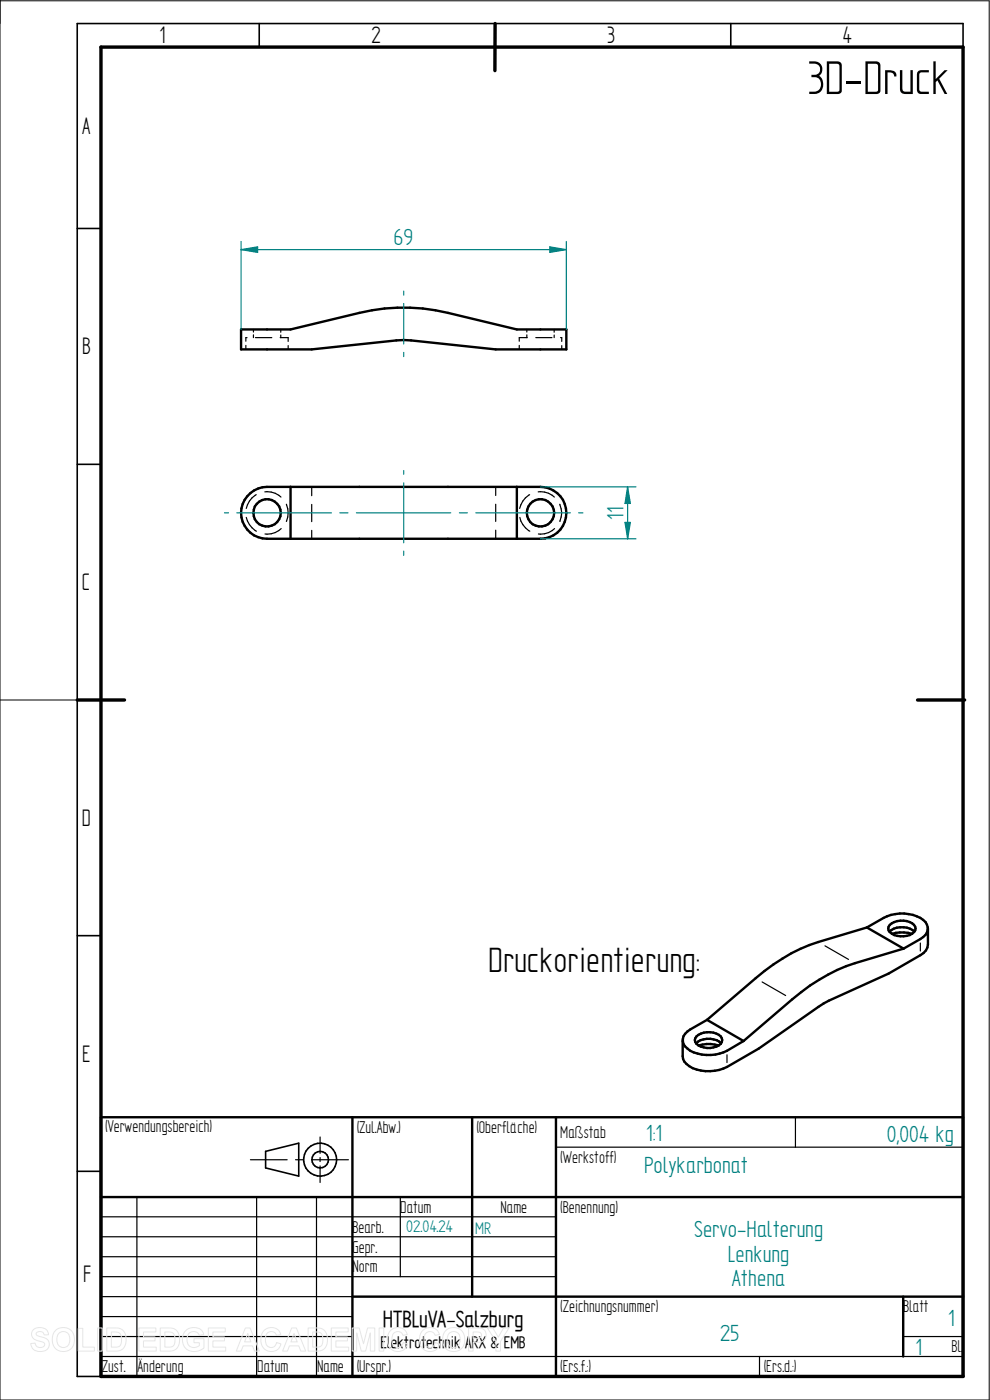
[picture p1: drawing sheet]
<svg xmlns="http://www.w3.org/2000/svg" width="210mm" height="297mm" viewBox="0 0 210 297" stroke-linecap="round" stroke-linejoin="round" font-family="sans-serif">
<path d="M0 0v297h209.8v-296.8h-209.8M0 148.5h16.4" fill="none" stroke="#000" stroke-width=".21"/>
<g fill="none" stroke="#000" stroke-width=".34">
<path d="M55 5v5M105 5v5M155 5v5M204.3 10v-5h-187.9v287h5M16.4 48.5h5M16.4 98.5h5M16.4 148.5h5M16.4 198.5h5M16.4 248.5h5M56.3 244.3l7.1-1.8v7l-7.1-1.7z"/>
<circle cx="67.9" cy="246" r="3.5"/>
<circle cx="67.9" cy="246" r="1.76"/>
</g>
<path d="M21.4 10h182.9v282h-182.9zM105 5v10M16.4 148.5h10M194.6 148.5h10" fill="none" stroke="#000" stroke-width=".72"/>
<g fill="none" stroke="#000" stroke-width=".51">
<path d="M51.1 69.9h10.5l14.6-3.5a39.9 39.9 0 0 1 18.8 0l14.6 3.5h10.5v4.2h-14.9l-19.6-2-19.5 2h-15zM53.1 104.6a5.4 5.4 0 0 1 3.5-1.3h58a5.5 5.5 0 0 1 5.5 5.5 5.5 5.5 0 0 1-5.5 5.5h-58a5.5 5.5 0 0 1-5.1-3.6 5.5 5.5 0 0 1 1.6-6.1zM61.6 103.3v11M109.6 103.3v11M183.9 196.8l-10.3 3.1a36.1 36.1 0 0 0-13.3 7.6l-10.3 8.9M183.9 196.8l7.8 4.5M183.9 196.8a13.7 13.7 0 0 1 6-2.9 7.3 7.3 0 0 1 6.4 1.7 2.31 2.31 0 0 1-1.1 3.6l-3.5 2.1M188.7 197.7a4.2 4.2 0 0 1 5.3 0M188.8 196.2a4.1 4.1 0 0 1 5.1 0 1.13 1.13 0 0 1-.4 1.9 4 4 0 0 1-5-.7l-.1-.4zM189.2 198.1a7.4 7.4 0 0 1 4.3 0M196.8 197v3.4a2.73 2.73 0 0 1-1.6 2.2l-6.7 3.9-13.8 6.4-13.7 9.6-6.8 3.9a8.2 8.2 0 0 1-8.6-.7l-.7-1-.1-4.1M147.7 219.9a4.1 4.1 0 0 1 5.2 0 1.36 1.36 0 0 1-.9 2.1 3.9 3.9 0 0 1-4.5-.9l-.1-.5z"/>
<path d="M150 216.4l-3.6 2a2.3 2.3 0 0 0-1.5 1.8 2.3 2.3 0 0 0 .9 2.3 8.4 8.4 0 0 0 8.4 .4l3.5-2M150 216.4l7.7 4.5M191.7 201.3l-10.3 3a38.4 38.4 0 0 0-13.3 7.7l-10.4 8.9M21.4 237h182.9v55h-182.9zM74.8 237v55M100.2 237v38.1M117.9 237v55M147.7 221.4a4 4 0 0 1 5.3 0M148.2 221.8a7.4 7.4 0 0 1 4.2 0M21.4 254h182.9M74.8 275.1h129.5M191.6 275.1v12.7"/>
<circle cx="56.7" cy="108.8" r="2.9"/>
<circle cx="114.7" cy="108.8" r="2.9"/>
</g>
<g fill="none" stroke="#000" stroke-width=".25">
<path d="M52.2 73.3v.8M52.4 71.6h-.2v.8M53.8 69.9v.5M53.8 71v.6M54.2 71.6h3.5M59.4 71.6h1.7v.8M59.6 69.9v.6M59.6 71.1v.5M61.1 73.3v.8M110.2 73.3v.8M111.8 69.9v.5M111.8 71v.6"/>
<path d="M111.8 71.6h-1.6v.8M113.7 71.6h3.4M117.6 69.9v.6M117.6 71.1v.5M118.9 71.6h.3v.8M119.2 73.3v.8M52.2 109.8a4.7 4.7 0 0 0 2.2 2.9M54.4 104.9a4.4 4.4 0 0 0-2.2 3M56.2 104.4a4.2 4.2 0 0 1 3.4 1.1M59.6 112.1a4.1 4.1 0 0 1-3.4 1.2M60.7 107a4.5 4.5 0 0 1 0 3.6M66.1 103.3v1.9"/>
<path d="M66.1 107v3.7M66.1 112.5v1.8M105.2 103.3v1.8M105.2 107v3.6M105.2 112.5v1.8M110.3 109.8a4.4 4.4 0 0 0 2.1 2.9M112.4 104.9a4.4 4.4 0 0 0-2.2 3M114.2 104.4a4.2 4.2 0 0 1 3.4 1.1M117.6 112.1a4.1 4.1 0 0 1-3.4 1.2M118.7 107a4.3 4.3 0 0 1 .1 3.6M161.7 208.3l5 2.9M175 200.7l5 2.8"/>
<path d="M195.2 200.1v1.7M154.2 223.8v1.6M168.7 237v6.4M21.4 258.1h96.5M29 254v38M53.1 246h7.8M54.4 254v38M62.7 246h1.7M66.2 246h7.7M67.1 254v38M67.9 241.2v3.5M67.9 245.6v.8"/>
<path d="M67.9 247.4v3.5M84.9 254v16.8M117.9 243.4h86.4M21.4 270.8h96.5M21.4 266.6h96.5M21.4 262.4h96.5M21.4 275.1h53.4M21.4 279.3h53.4M21.4 287.8h182.9M21.4 283.5h53.4M161.1 287.8v4.2M191.6 283.5h12.7"/>
</g>
<g fill="none" stroke="#008080" stroke-width=".25">
<path d="M51.1 51.2v18.7M51.1 53l3.6-.6v1.2zM120.1 51.2v18.7M85.6 61.8v.8M85.6 64.4v8.6M85.6 74.8v.8M85.6 99.8v.8M47.6 108.8h.9M50.2 108.8h20.1M72.1 108.8h1.7M75.6 108.8h20M85.6 102.4v12.7"/>
<path d="M85.6 116.9v.9M97.5 108.8h1.6M100.9 108.8h20.1M122.8 108.8h.9"/>
</g>
<path d="M51.1 53l3.6-.6v1.2z" fill="#008080"/>
<path d="M116.6 52.4l3.5 .6-3.5 .6z" fill="none" stroke="#008080" stroke-width=".25"/>
<path d="M116.6 52.4l3.5 .6-3.5 .6z" fill="#008080"/>
<path d="M51.1 53h69M114.6 103.3h20.3M114.6 114.3h20.3M133.1 103.3l.6 3.5h-1.1z" fill="none" stroke="#008080" stroke-width=".25"/>
<path d="M133.1 103.3l.6 3.5h-1.1z" fill="#008080"/>
<path d="M132.6 110.8h1.1l-.6 3.5z" fill="none" stroke="#008080" stroke-width=".25"/>
<path d="M132.6 110.8h1.1l-.6 3.5z" fill="#008080"/>
<path d="M133.1 103.3v11" fill="none" stroke="#008080" stroke-width=".25"/>
<g fill="none" stroke="#e6e6e6" stroke-width=".21">
<path d="M7.1 282.1a2.02 2.02 0 0 1 3.1 .7l.1 .4h-.9a.9 .9 0 0 0-.8-.7 .9 .9 0 0 0-.9 .5l.1 .3 .5 .2a2.15 2.15 0 0 1 2.1 1.4 1.72 1.72 0 0 1-2.3 1.8l-.7-.2-.7-.7-.2-.8 1-.1a1.06 1.06 0 0 0 .9 1 1.06 1.06 0 0 0 1.1-.7 1.66 1.66 0 0 0-1.6-.8 1.37 1.37 0 0 1-.8-2.3zM11.8 282.3a2.46 2.46 0 0 1 3.1-.2 2.46 2.46 0 0 1 .8 3 2.4 2.4 0 0 1-3.1 1.5 2.4 2.4 0 0 1-1.5-3.1l.2-.5zM12.4 282.9a1.39 1.39 0 0 1 1.7-.3 1.39 1.39 0 0 1 .7 1.6 1.41 1.41 0 0 1-1.4 1.7 1.41 1.41 0 0 1-1.3-1.7l.1-.8zM16.6 281.8h1v4h2.4v.8h-3.4zM20.7 281.7h1v4.9h-1zM22.6 281.7h1.9a2.2 2.2 0 0 1 2.2 2.8 2.02 2.02 0 0 1-2.2 2.1h-1.9zM23.6 282.6a1.8 1.8 0 0 1 2 .5 2.09 2.09 0 0 1-.4 2.6l-1.6 .1zM29.5 281.7h3.6v.9h-2.7v1h2.5v.9h-2.5v1.3h2.7v.8h-3.6zM34 281.7h1.8a2.2 2.2 0 0 1 2.3 2.8 2.02 2.02 0 0 1-2.2 2.1h-1.9zM35 282.6a1.8 1.8 0 0 1 1.9 .5 2.09 2.09 0 0 1-.4 2.6l-1.5 .1zM39.4 282.3a2.33 2.33 0 0 1 3.8 .8l-1 .2a1.37 1.37 0 0 0-1.6-.7 1.37 1.37 0 0 0-.9 1.5 1.56 1.56 0 0 0 .8 1.6 1.56 1.56 0 0 0 1.8-.2v-.6h-1.2v-.9h2.2v2a2.65 2.65 0 0 1-3.1 .5 2.65 2.65 0 0 1-1.5-2.7l.3-1zM44.2 281.7h3.6v.9h-2.6v1h2.4v.9h-2.4v1.3h2.7v.8h-3.7z"/>
<path d="M52 281.7h1.1l1.9 4.9h-1l-.4-1.1h-2l-.4 1.1h-1.1zM52.6 282.9l.6 1.8h-1.3zM56 282.3a2.12 2.12 0 0 1 3.6 .8l-1 .2a1.24 1.24 0 0 0-1.6-.7 1.24 1.24 0 0 0-.7 1.6 1.28 1.28 0 0 0 .4 1.4 1.28 1.28 0 0 0 1.6 0l.4-.8 .9 .3a2.19 2.19 0 0 1-2.5 1.6 2.19 2.19 0 0 1-1.8-2.5l.1-.9zM61.9 281.7h1l2 4.9h-1.1l-.4-1.1h-2l-.4 1.1h-1.1zM62.4 282.9l.7 1.8h-1.4zM65.4 281.7h1.8a2.2 2.2 0 0 1 2.3 2.8 2.02 2.02 0 0 1-2.3 2.1h-1.8zM66.3 282.6a1.8 1.8 0 0 1 2 .5 2.09 2.09 0 0 1-.4 2.6l-1.6 .1zM70.3 281.7h3.6v.9h-2.7v1h2.5v.9h-2.5v1.3h2.8v.8h-3.7zM74.7 281.7h1.5l.9 3.4 .9-3.4h1.5v4.9h-.9l-.1-3.8-.9 3.8h-1l-.9-3.8-.1 3.8h-.9zM80.4 281.7h1v4.9h-1zM82.8 282.3a2.12 2.12 0 0 1 3.6 .8l-.9 .2a1.24 1.24 0 0 0-1.6-.7 1.24 1.24 0 0 0-.8 1.6 1.28 1.28 0 0 0 .5 1.4 1.28 1.28 0 0 0 1.5 0l.4-.8 .9 .3a2.19 2.19 0 0 1-2.5 1.6 2.19 2.19 0 0 1-1.7-2.5l.1-.9zM89.6 282.3a2.12 2.12 0 0 1 3.6 .8l-.9 .2a1.24 1.24 0 0 0-1.6-.7 1.24 1.24 0 0 0-.7 1.6 1.28 1.28 0 0 0 .4 1.4 1.28 1.28 0 0 0 1.5 0l.4-.8 1 .3a2.19 2.19 0 0 1-2.6 1.6 2.19 2.19 0 0 1-1.7-2.5l.1-.9z"/>
<path d="M94.6 282.3a2.46 2.46 0 0 1 3.1-.2 2.46 2.46 0 0 1 .8 3 2.4 2.4 0 0 1-3.1 1.5 2.4 2.4 0 0 1-1.4-3.1l.1-.5zM95.2 282.9a1.39 1.39 0 0 1 1.7-.3 1.39 1.39 0 0 1 .7 1.6 1.41 1.41 0 0 1-1.3 1.7 1.41 1.41 0 0 1-1.4-1.7l.1-.8zM99.4 281.7h1.6a1.61 1.61 0 0 1 2.1 1.5 1.62 1.62 0 0 1-2.1 1.6h-.6v1.8h-1zM100.4 282.6a1.62 1.62 0 0 1 1.7 .3 .7 .7 0 0 1-.1 .8 .7 .7 0 0 1-.7 .2h-.9zM103.4 281.7h1.1l1.2 2 1.1-2h1.2l-1.8 2.9v2h-1v-2z"/>
</g>
<text font-size="11.3" x="171.3" y="19.9">3D-Druck</text>
<text font-size="8.4" x="103.6" y="206.1">Druckorientierung:</text>
<g font-size="5.7">
<text x="33.8" y="9.2">1</text>
<text x="78.8" y="9.2">2</text>
<text x="128.8" y="9.2">3</text>
<text x="178.8" y="9.2">4</text>
<text x="17.4" y="28.4">A</text>
<text x="17.4" y="75.2">B</text>
<text x="17.4" y="125.2">C</text>
<text x="17.4" y="175.2">D</text>
<text x="17.4" y="225.2">E</text>
<text x="17.6" y="271.9">F</text>
</g>
<g font-size="5.6" fill="#008080">
<text x="83.5" y="52.1">69</text>
<text x="132.3" y="110.2" transform="rotate(-90 132.3 110.2)">11</text>
<text x="137.1" y="242">1:1</text>
<text x="188.1" y="242.2">0,004 kg</text>
<text x="136.7" y="248.8">Polykarbonat</text>
<text x="147.2" y="262.4">Servo-Halterung</text>
<text x="154.4" y="267.6">Lenkung</text>
<text x="155.3" y="272.9">Athena</text>
<text x="201.2" y="281.3">1</text>
<text x="152.8" y="284.6">25</text>
<text x="194.2" y="287.4">1</text>
</g>
<text font-size="5.5" x="81.2" y="281.5">HTBLuVA-Salzburg</text>
<g font-size="4.1">
<text x="22.3" y="240.2">(Verwendungsbereich)</text>
<text x="75.7" y="240.4">(Zul.Abw.)</text>
<text x="101.1" y="240.4">(Oberfläche)</text>
<text x="118.8" y="241.4">Maßstab</text>
<text x="118.8" y="246.7">(Werkstoff)</text>
<text x="84.9" y="257.3">Datum</text>
<text x="106.2" y="257.3">Name</text>
<text x="118.8" y="257.3">(Benennung)</text>
<text x="74.8" y="261.5">Bearb.</text>
<text x="74.8" y="265.7">Gepr.</text>
<text x="74.8" y="270">Norm</text>
<text x="118.8" y="278.4">(Zeichnungsnummer)</text>
<text x="191.6" y="278.4">Blatt</text>
<text x="201.8" y="286.9">Bl.</text>
<text x="21.6" y="291.1">Zust.</text>
<text x="29.2" y="291.1">Änderung</text>
<text x="54.6" y="291.1">Datum</text>
<text x="67.3" y="291.1">Name</text>
<text x="75.7" y="291.1">(Urspr.)</text>
<text x="118.8" y="291.1">(Ers.f.:)</text>
<text x="162" y="291.1">(Ers.d.:)</text>
</g>
<g font-size="4" fill="#008080">
<text x="86.2" y="261.5">02.04.24</text>
<text x="100.8" y="261.7">MR</text>
</g>
<text font-size="4" x="80.7" y="286">Elektrotechnik ARX &amp; EMB</text>
</svg>
